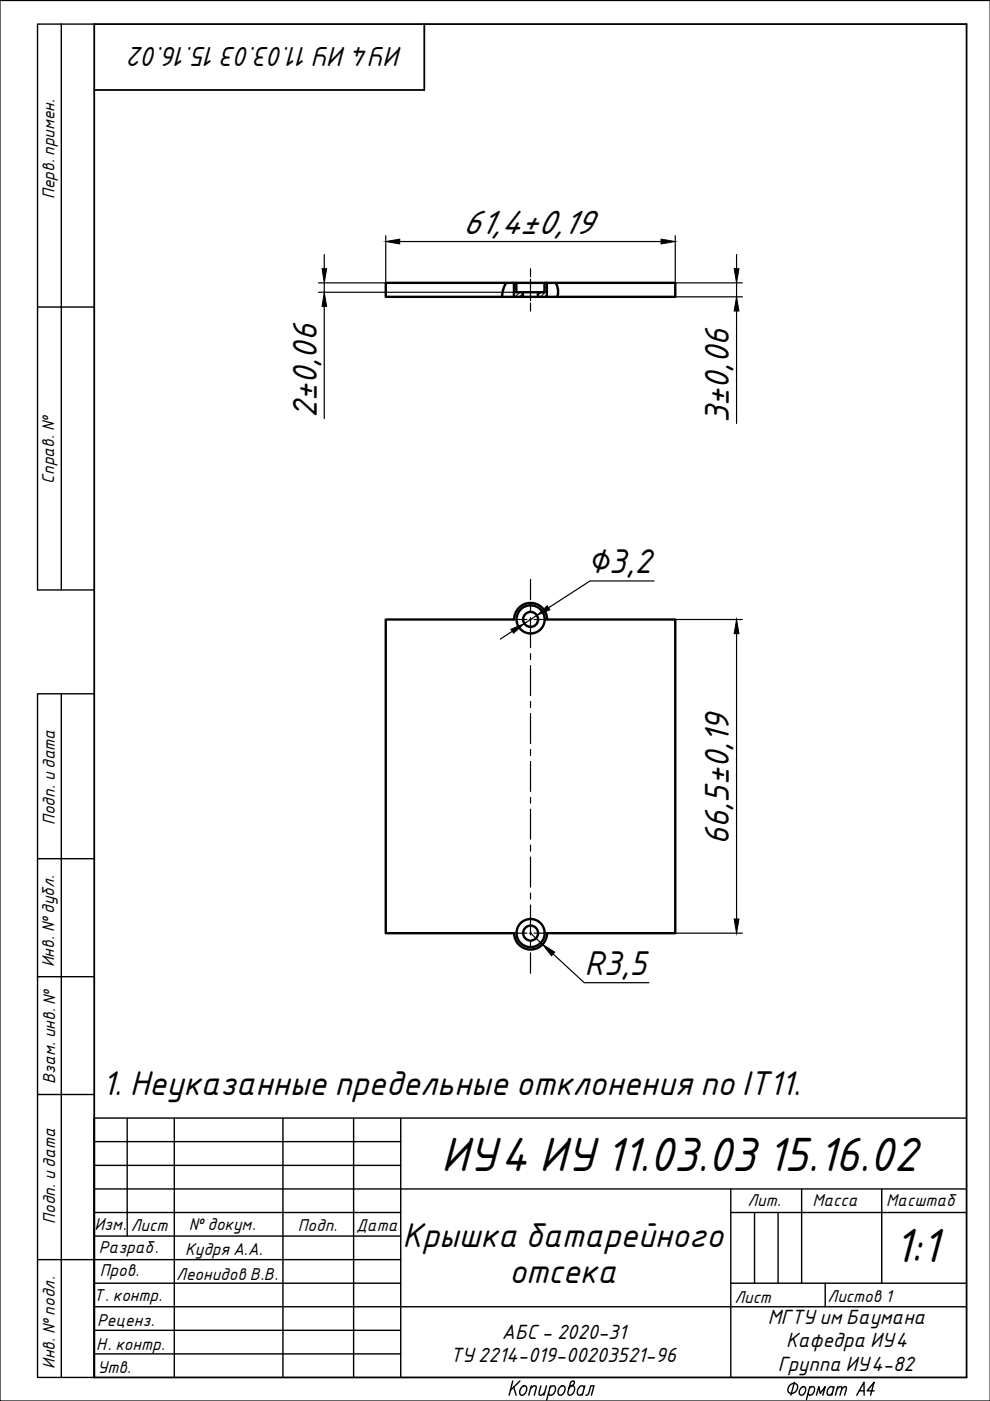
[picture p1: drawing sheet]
<svg xmlns="http://www.w3.org/2000/svg" width="210mm" height="297mm" viewBox="0 0 210 297" stroke-linecap="round" stroke-linejoin="round" font-family="sans-serif">
<!-- layer: 0 -->
<path d="M109 60v2.9M116 60v2.9M154.9 292h.1" fill="none" stroke="#000" stroke-width=".25"/>
<g fill="none" stroke="#000" stroke-width=".51">
<path d="M107.4 60l-.7 1.2-.3 1.7M109 60h-27.2v2.9h27.2M109 60h7M109 60v2.9M109.5 60v2h5.9v-2M116 60h27.2v2.9h-27.2M116 60v2.9M117.8 60l.5 1.4-.1 1.5M109 62.9h7M110.9 62v.9M114 62v.9M109 131.3h-27.2v66.6h27.2"/>
<path d="M109 131.3a3.5 3.5 0 0 1 3.5-3.5 3.5 3.5 0 0 1 3.5 3.5h27.2v66.6h-27.2M109 197.8a3.5 3.5 0 0 0 3.5 3.5 3.5 3.5 0 0 0 3.5-3.5"/>
<circle cx="112.5" cy="131.3" r="2.98"/>
<circle cx="112.5" cy="131.3" r="1.59"/>
<circle cx="112.5" cy="197.8" r="2.98"/>
<circle cx="112.5" cy="197.8" r="1.59"/>
</g>
<!-- layer: KONTUR -->
<path d="M0 .1h209.9v296.9h-209.9z" fill="none" stroke="#000" stroke-width=".25"/>
<path d="M20 5.1h184.9v286.9h-184.9zM90 5.1v14h-70" fill="none" stroke="#000" stroke-width=".38"/>
<g fill="none" stroke="#000" stroke-width=".3">
<path d="M108.7 292.8l-.8 3M108.9 294.1l.5 1.7M110.2 292.8l-2 2M110.5 294.2l.3-.3 .5-.1a1.19 1.19 0 0 1 .2 1.3 1.19 1.19 0 0 1-1 .7 1.03 1.03 0 0 1 0-1.6zM112.5 294.4l.7-.6 .5 .1-.4 1.9M112.6 293.8l-.5 2M114.7 293.8l-.4 1.9 .5 .1 .7-.6M115.9 293.8l-.6 2M116.6 294.2l.5-.4h.4a1.22 1.22 0 0 1-.9 2l-.3-.4M116.7 293.8l-.8 3M118.6 294.2l.6-.4h.3a1.23 1.23 0 0 1-.8 2 .98 .98 0 0 1-.1-1.6zM121.2 293.8h.3a1.23 1.23 0 0 1-.8 2l-.2-.1-.1-.5 .6-2.1 .4-.3h.3l.1 .1a.9 .9 0 0 1-.9 1l-.3 .3"/>
<path d="M123.9 294.2l-.3-.4a1.19 1.19 0 0 0-1.1 .7 1.19 1.19 0 0 0 .2 1.3l.6-.1 .3-.3M124 293.8l-.6 2M124.2 295.8l.5-.1 .6-1.9h.6l-.5 2M167.6 293.6a.86 .86 0 0 1 1-.3 .86 .86 0 0 1 .5 .8 1.25 1.25 0 0 1-1.9 1.1 1.28 1.28 0 0 1 .4-1.6zM168.4 293.1l-.7 2.7M169.8 294.4l.5-.4h.3a1.11 1.11 0 0 1 .1 1.1 1.11 1.11 0 0 1-.9 .7 .9 .9 0 0 1 0-1.4zM171.6 294.4a.64 .64 0 0 1 1-.3 1.2 1.2 0 0 1-1 1.7l-.3-.4M171.7 294l-.7 2.7M173.1 295.8l.5-1.8 .3 1.4 1.1-1.4-.5 1.8M176.7 294.4l-.1-.3a.87 .87 0 0 0-1.2 .9l.1 .7a.64 .64 0 0 0 .9-.3M176.8 294l-.4 1.8M177.5 294.5l.6-.5 .4 .1-.4 1.7"/>
<path d="M177.6 294l-.5 1.8M178.5 294.5l.6-.5 .4 .1-.4 1.7M181.7 295.8l1.5-2.7v2.7M182.2 294.9h1M185.3 294.9h-1.4l1.4-1.8-.7 2.7"/>
</g>
<g fill="none" stroke="#000" stroke-width=".25">
<path d="M67.5 60h42M68.7 54v3M68.7 60v2M81.8 50v10M84.8 51.2h55.4M112.5 57v1.7M112.5 59.2v.5M143.2 50v10h14.2M156.2 54v3M156.2 60v2.9M67.5 62h42M68.7 65v23.8"/>
<path d="M112.5 60.2v2.5M112.5 63.2v.5M112.5 64.2v1.7M143.2 62.9h14.2M156.2 65.9v23.9M108.6 133.8l-2.5 1.7M109.3 131.3h2.4M112.2 131.3h.5M112.5 122.8v4.4M112.5 128.4v1.3M112.5 131v6.3M112.5 138.6v1.3"/>
<path d="M113.2 131.3h2.5M113.8 130.5l-2.7 1.7M138.7 123.2h-13.6l-8.8 5.6M143.2 131.3h14.2M156.2 134.4v60.4M112.5 141.1v6.4M112.5 148.7v1.3M112.5 151.3v6.3M112.5 158.9v1.3M112.5 161.4v6.4M112.5 169.1v1.2M112.5 171.6v6.3"/>
<path d="M112.5 179.2v1.3M109.3 197.9h2.4M112.2 197.9h.5M112.5 181.7v6.4M112.5 189.3v1.3M112.5 191.9v6.3M112.5 199.5v1.3M112.5 197.9l2.5 2.3M113.2 197.9h2.5M143.2 197.9h14.2M112.5 202v4.4M117.3 202.3l6.6 6.1h13.7"/>
</g>
<path d="M68.3 57h1l-.6 3zM81.8 51.2l3-.5v1zM140.2 50.7l3 .5-3 .5zM155.7 57h1l-.5 3zM68.7 62l.6 3h-1zM156.2 62.9l.5 3h-1zM108.3 133.4l2.8-1.2-2.2 2.1zM113.8 130.5l2.2-2.1 .6 .9zM156.2 131.3l.5 3.1h-1zM155.7 194.8h1l-.5 3.1zM115 200.2l2.6 1.7-.7 .7z" fill="#000" stroke="#000" stroke-width=".21"/>
<!-- layer: 0 -->
<path d="M115.8 60l-.3 .3M109.5 61.8l-.5 .5M109.5 60.9l-.5 .5M109.5 60l-.5 .5M110.2 62l-1 .9M110.9 62.2l-.8 .7M114.7 62l-.7 .6M116 62.5l-.5 .4M116 61.6l-1.4 1.3M116 60.7l-.6 .5" fill="none" stroke="#000" stroke-width=".21"/>
<!-- layer: 4 -->
<path d="M20 252.1h65M20 247.1h65M20 242h65M160 257.1v15M165 257.1v15M20 272.1h65M20 267.1h65M20 277.1h65M20 287h65M20 282.1h65" fill="none" stroke="#000" stroke-width=".3"/>
<!-- layer: 0 -->
<g fill="none" stroke="#000" stroke-width=".3">
<path d="M13 5.1v120M20 5.1h-12v60h12M8 65.1v60h12M13 147.1v144.9M20 147.1h-12v35M20 182.1h-12v25M20 207.1h-12v25M20 232.1h-12v35M27 237.1v25M37 237.1v54.9M60 237.1v54.9M75 237.1v54.9"/>
<path d="M85 237.1v54.9M204.9 237.1h-184.9v54.9h-12v-24.9h12M20 257.1h65M85 252.1h119.9M154.9 257.1h50M154.9 252.1v39.9M170 252.1v20M186.9 252.1v20M20 262.1h65M85 277.1h119.9M154.9 272.1h50M175 272.1v5"/>
</g>
<g font-size="9.8">
<text x="93.5" y="248.3">ИУ4 ИУ11.03.03 15.16.02</text>
<text x="189.5" y="267.6">1:1</text>
</g>
<g font-size="7">
<text x="98.1" y="49.6">61,4±0,19</text>
<text x="67.1" y="88.7" transform="rotate(-90 67.1 88.7)">2±0,06</text>
<text x="154.5" y="89.7" transform="rotate(-90 154.5 89.7)">3±0,06</text>
<text x="124.5" y="121.5">∅3,2</text>
<text x="154.5" y="179.2" transform="rotate(-90 154.5 179.2)">66,5±0,19</text>
<text x="123.9" y="206.7">R3,5</text>
<text x="21.6" y="232.2">1. Неуказанные предельные отклонения по IT11.</text>
<text x="85.3" y="264.4">Крышка батарейного</text>
<text x="107.9" y="272.1">отсека</text>
</g>
<text font-size="5.6" x="85.4" y="10" transform="rotate(-180 85.4 10)">ИУ4 ИУ11.03.03 15.16.02</text>
<g font-size="4.2">
<text x="162.8" y="280.7">МГТУ им Баумана</text>
<text x="106.4" y="283.9">АБС- 2020-31</text>
<text x="166.7" y="285.7">Кафедра ИУ4</text>
<text x="95.4" y="288.9">ТУ2214-019-00203521-96</text>
<text x="164.9" y="290.6">Группа ИУ4-82</text>
</g>
<g font-size="3.5">
<text x="11.6" y="42.2" transform="rotate(-90 11.6 42.2)">Перв. примен.</text>
<text x="11.5" y="102.5" transform="rotate(-90 11.5 102.5)">Справ. №</text>
<text x="11.6" y="174.9" transform="rotate(-90 11.6 174.9)">Подп. и дата</text>
<text x="11.5" y="205.1" transform="rotate(-90 11.5 205.1)">Инв. №дубл.</text>
<text x="11.7" y="229.8" transform="rotate(-90 11.7 229.8)">Взам. инв. №</text>
<text x="158.5" y="255.6">Лит.</text>
<text x="172.3" y="255.6">Масса</text>
<text x="187.9" y="255.7">Масштаб</text>
<text x="11.7" y="259.4" transform="rotate(-90 11.7 259.4)">Подп. и дата</text>
<text x="20" y="260.8">Изм.</text>
<text x="27.7" y="260.9">Лист</text>
<text x="40" y="260.8">№ докум.</text>
<text x="63.2" y="261">Подп.</text>
<text x="75.5" y="261">Дата</text>
<text x="21" y="265.8">Разраб.</text>
<text x="39.2" y="266.2">Кудря А.А.</text>
<text x="19.9" y="275.8">Т. контр.</text>
<text x="21.2" y="270.6">Пров.</text>
<text x="37.4" y="271.5">Леонидов В.В.</text>
<text x="20.6" y="281.2">Реценз.</text>
<text x="155.7" y="276.2">Лист</text>
<text x="175.5" y="276">Листов 1</text>
<text x="20.4" y="286.2">Н. контр.</text>
<text x="11.6" y="290.3" transform="rotate(-90 11.6 290.3)">Инв. №подл.</text>
<text x="20.7" y="291.1">Утв.</text>
</g>
</svg>
